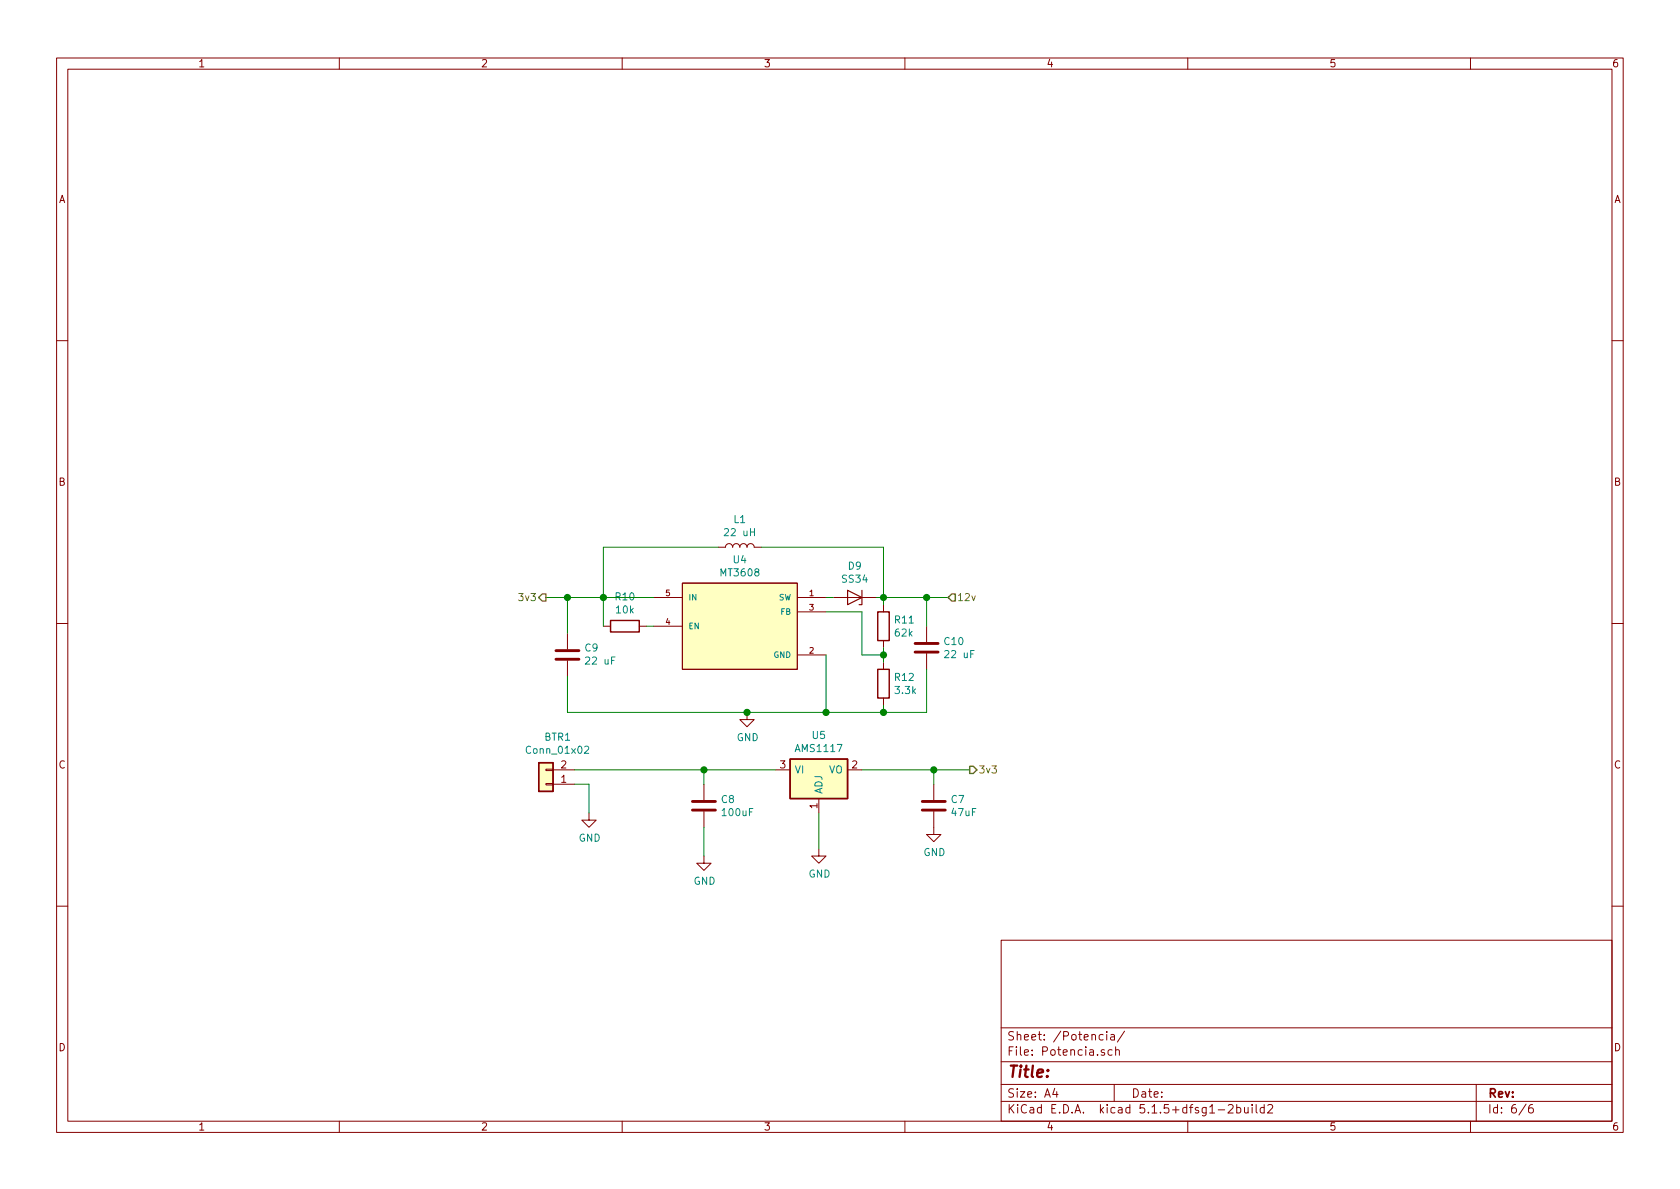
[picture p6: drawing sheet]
EESchema Schematic File Version 4
EELAYER 30 0
EELAYER END
$Descr A4 11693 8268
encoding utf-8
Sheet 6 6
Title ""
Date ""
Rev ""
Comp ""
Comment1 ""
Comment2 ""
Comment3 ""
Comment4 ""
$EndDescr
$Comp
L Regulator_Linear:AMS1117 U5
U 1 1
P 5700 5350
F 0 "U5" H 5700 5592 50  0000 C CNN
F 1 "AMS1117" H 5700 5501 50  0000 C CNN
F 2 "Package_TO_SOT_SMD:SOT-223-3_TabPin2" H 5700 5550 50  0001 C CNN
F 3 "http://www.advanced-monolithic.com/pdf/ds1117.pdf" H 5800 5100 50  0001 C CNN
F 4 "C6186" H 5700 5350 50  0001 C CNN "LCSC"
	1    5700 5350
	1    0    0    -1  
$EndComp
$Comp
L Device:C C8
U 1 1
P 4900 5600
F 0 "C8" H 5015 5646 50  0000 L CNN
F 1 "100uF" H 5015 5555 50  0000 L CNN
F 2 "Capacitor_THT:CP_Radial_D5.0mm_P2.50mm" H 4938 5450 50  0001 C CNN
F 3 "~" H 4900 5600 50  0001 C CNN
	1    4900 5600
	1    0    0    -1  
$EndComp
$Comp
L Device:C C7
U 1 1
P 6500 5600
F 0 "C7" H 6615 5646 50  0000 L CNN
F 1 "47uF" H 6615 5555 50  0000 L CNN
F 2 "Capacitor_SMD:C_0603_1608Metric_Pad1.05x0.95mm_HandSolder" H 6538 5450 50  0001 C CNN
F 3 "~" H 6500 5600 50  0001 C CNN
F 4 "C140782" H 6500 5600 50  0001 C CNN "LCSC"
	1    6500 5600
	1    0    0    -1  
$EndComp
Wire Wire Line
	6000 5350 6500 5350
Wire Wire Line
	6500 5350 6500 5450
Wire Wire Line
	5400 5350 4900 5350
Wire Wire Line
	4900 5350 4900 5450
Connection ~ 4900 5350
$Comp
L power:GND #PWR0119
U 1 1
P 6500 5750
F 0 "#PWR0119" H 6500 5500 50  0001 C CNN
F 1 "GND" H 6505 5577 50  0000 C CNN
F 2 "" H 6500 5750 50  0001 C CNN
F 3 "" H 6500 5750 50  0001 C CNN
	1    6500 5750
	1    0    0    -1  
$EndComp
$Comp
L power:GND #PWR0120
U 1 1
P 5700 5900
F 0 "#PWR0120" H 5700 5650 50  0001 C CNN
F 1 "GND" H 5705 5727 50  0000 C CNN
F 2 "" H 5700 5900 50  0001 C CNN
F 3 "" H 5700 5900 50  0001 C CNN
	1    5700 5900
	1    0    0    -1  
$EndComp
$Comp
L power:GND #PWR0121
U 1 1
P 4900 5950
F 0 "#PWR0121" H 4900 5700 50  0001 C CNN
F 1 "GND" H 4905 5777 50  0000 C CNN
F 2 "" H 4900 5950 50  0001 C CNN
F 3 "" H 4900 5950 50  0001 C CNN
	1    4900 5950
	1    0    0    -1  
$EndComp
Wire Wire Line
	4900 5950 4900 5750
Wire Wire Line
	5700 5900 5700 5650
Text HLabel 6750 5350 2    50   Output ~ 0
3v3
Wire Wire Line
	6750 5350 6500 5350
Connection ~ 6500 5350
$Comp
L Connector_Generic:Conn_01x02 BTR1
U 1 1
P 3800 5450
F 0 "BTR1" H 3718 5125 50  0000 C CNN
F 1 "Conn_01x02" H 3718 5216 50  0000 C CNN
F 2 "Connector_JST:JST_EH_B2B-EH-A_1x02_P2.50mm_Vertical" H 3800 5450 50  0001 C CNN
F 3 "~" H 3800 5450 50  0001 C CNN
F 4 "C158012" H 3800 5450 50  0001 C CNN "LCSC"
	1    3800 5450
	-1   0    0    1   
$EndComp
$Comp
L power:GND #PWR0122
U 1 1
P 4100 5650
F 0 "#PWR0122" H 4100 5400 50  0001 C CNN
F 1 "GND" H 4105 5477 50  0000 C CNN
F 2 "" H 4100 5650 50  0001 C CNN
F 3 "" H 4100 5650 50  0001 C CNN
	1    4100 5650
	1    0    0    -1  
$EndComp
Wire Wire Line
	4100 5650 4100 5450
Wire Wire Line
	4000 5450 4100 5450
Text HLabel 3800 4150 0    50   Output ~ 0
3v3
Text HLabel 6600 4150 2    50   Input ~ 0
12v
$Comp
L MT3608:MT3608 U4
U 1 1
P 5150 4350
F 0 "U4" H 5150 4815 50  0000 C CNN
F 1 "MT3608" H 5150 4724 50  0000 C CNN
F 2 "mt3608:mt3608" H 5150 4350 50  0001 L BNN
F 3 "" H 5150 4350 50  0001 L BNN
F 4 "IPC-7351B" H 5150 4350 50  0001 L BNN "STANDARD"
F 5 "Aero Semi" H 5150 4350 50  0001 L BNN "MANUFACTURER"
F 6 "1.45mm" H 5150 4350 50  0001 L BNN "MAXIMUM_PACKAGE_HEIGHT"
F 7 "1.0" H 5150 4350 50  0001 L BNN "PARTREV"
F 8 "C84817" H 5150 4350 50  0001 C CNN "LCSC"
	1    5150 4350
	1    0    0    -1  
$EndComp
$Comp
L Device:L L1
U 1 1
P 5150 3800
F 0 "L1" V 5340 3800 50  0000 C CNN
F 1 "22 uH" V 5249 3800 50  0000 C CNN
F 2 "inductor:IND_RLS-226-R" H 5150 3800 50  0001 C CNN
F 3 "~" H 5150 3800 50  0001 C CNN
F 4 "C354567" V 5150 3800 50  0001 C CNN "LCSC"
	1    5150 3800
	0    -1   -1   0   
$EndComp
$Comp
L Device:R R10
U 1 1
P 4350 4350
F 0 "R10" V 4143 4350 50  0000 C CNN
F 1 "10k" V 4234 4350 50  0000 C CNN
F 2 "Resistor_SMD:R_1206_3216Metric_Pad1.42x1.75mm_HandSolder" V 4280 4350 50  0001 C CNN
F 3 "~" H 4350 4350 50  0001 C CNN
F 4 "C17902" V 4350 4350 50  0001 C CNN "LCSC"
	1    4350 4350
	0    1    1    0   
$EndComp
$Comp
L Device:R R11
U 1 1
P 6150 4350
F 0 "R11" H 6220 4396 50  0000 L CNN
F 1 "62k" H 6220 4305 50  0000 L CNN
F 2 "Resistor_SMD:R_1206_3216Metric_Pad1.42x1.75mm_HandSolder" V 6080 4350 50  0001 C CNN
F 3 "~" H 6150 4350 50  0001 C CNN
F 4 "C66032" H 6150 4350 50  0001 C CNN "LCSC"
	1    6150 4350
	1    0    0    -1  
$EndComp
$Comp
L Device:R R12
U 1 1
P 6150 4750
F 0 "R12" H 6220 4796 50  0000 L CNN
F 1 "3.3k" H 6220 4705 50  0000 L CNN
F 2 "Resistor_SMD:R_1206_3216Metric_Pad1.42x1.75mm_HandSolder" V 6080 4750 50  0001 C CNN
F 3 "~" H 6150 4750 50  0001 C CNN
F 4 "C26032" H 6150 4750 50  0001 C CNN "LCSC"
	1    6150 4750
	1    0    0    -1  
$EndComp
$Comp
L Device:C C10
U 1 1
P 6450 4500
F 0 "C10" H 6565 4546 50  0000 L CNN
F 1 "22 uF" H 6565 4455 50  0000 L CNN
F 2 "Capacitor_SMD:C_0603_1608Metric_Pad1.05x0.95mm_HandSolder" H 6488 4350 50  0001 C CNN
F 3 "~" H 6450 4500 50  0001 C CNN
F 4 "C140720" H 6450 4500 50  0001 C CNN "LCSC"
	1    6450 4500
	1    0    0    -1  
$EndComp
Wire Wire Line
	4500 4350 4550 4350
Wire Wire Line
	4200 4350 4200 4150
Wire Wire Line
	4200 4150 3950 4150
Wire Wire Line
	4200 4150 4550 4150
Connection ~ 4200 4150
Connection ~ 3950 4150
Wire Wire Line
	3950 4150 3800 4150
Wire Wire Line
	4200 4150 4200 3800
Wire Wire Line
	4200 3800 5000 3800
$Comp
L Device:D_Zener D9
U 1 1
P 5950 4150
F 0 "D9" H 5950 3934 50  0000 C CNN
F 1 "SS34" H 5950 4025 50  0000 C CNN
F 2 "Diode_SMD:D_SMA" H 5950 4150 50  0001 C CNN
F 3 "~" H 5950 4150 50  0001 C CNN
F 4 "C8678" H 5950 4150 50  0001 C CNN "LCSC"
	1    5950 4150
	-1   0    0    1   
$EndComp
Wire Wire Line
	6150 4200 6150 4150
Wire Wire Line
	6100 4150 6150 4150
Connection ~ 6150 4150
Wire Wire Line
	5800 4150 5750 4150
Wire Wire Line
	5300 3800 6150 3800
Wire Wire Line
	6150 3800 6150 4150
Wire Wire Line
	6150 4500 6150 4550
Wire Wire Line
	6150 4550 6000 4550
Wire Wire Line
	6000 4550 6000 4250
Wire Wire Line
	6000 4250 5750 4250
Connection ~ 6150 4550
Wire Wire Line
	6150 4550 6150 4600
Wire Wire Line
	6150 4150 6450 4150
Wire Wire Line
	6450 4150 6450 4350
Connection ~ 6450 4150
Wire Wire Line
	6450 4150 6600 4150
$Comp
L power:GND #PWR0118
U 1 1
P 5200 4950
F 0 "#PWR0118" H 5200 4700 50  0001 C CNN
F 1 "GND" H 5205 4777 50  0000 C CNN
F 2 "" H 5200 4950 50  0001 C CNN
F 3 "" H 5200 4950 50  0001 C CNN
	1    5200 4950
	1    0    0    -1  
$EndComp
Wire Wire Line
	5200 4950 5750 4950
Wire Wire Line
	6150 4950 6150 4900
Wire Wire Line
	6150 4950 6450 4950
Wire Wire Line
	6450 4950 6450 4650
Connection ~ 6150 4950
Wire Wire Line
	5750 4550 5750 4950
Connection ~ 5750 4950
Wire Wire Line
	5750 4950 6150 4950
Wire Wire Line
	5200 4950 3950 4950
Wire Wire Line
	3950 4950 3950 4700
Connection ~ 5200 4950
$Comp
L Device:C C9
U 1 1
P 3950 4550
F 0 "C9" H 3835 4504 50  0000 R CNN
F 1 "22 uF" H 3835 4595 50  0000 R CNN
F 2 "Capacitor_SMD:C_0603_1608Metric_Pad1.05x0.95mm_HandSolder" H 3988 4400 50  0001 C CNN
F 3 "~" H 3950 4550 50  0001 C CNN
F 4 "C458915" H 3950 4550 50  0001 C CNN "LCSC"
	1    3950 4550
	-1   0    0    1   
$EndComp
Wire Wire Line
	3950 4150 3950 4400
Wire Wire Line
	4000 5350 4900 5350
$EndSCHEMATC
